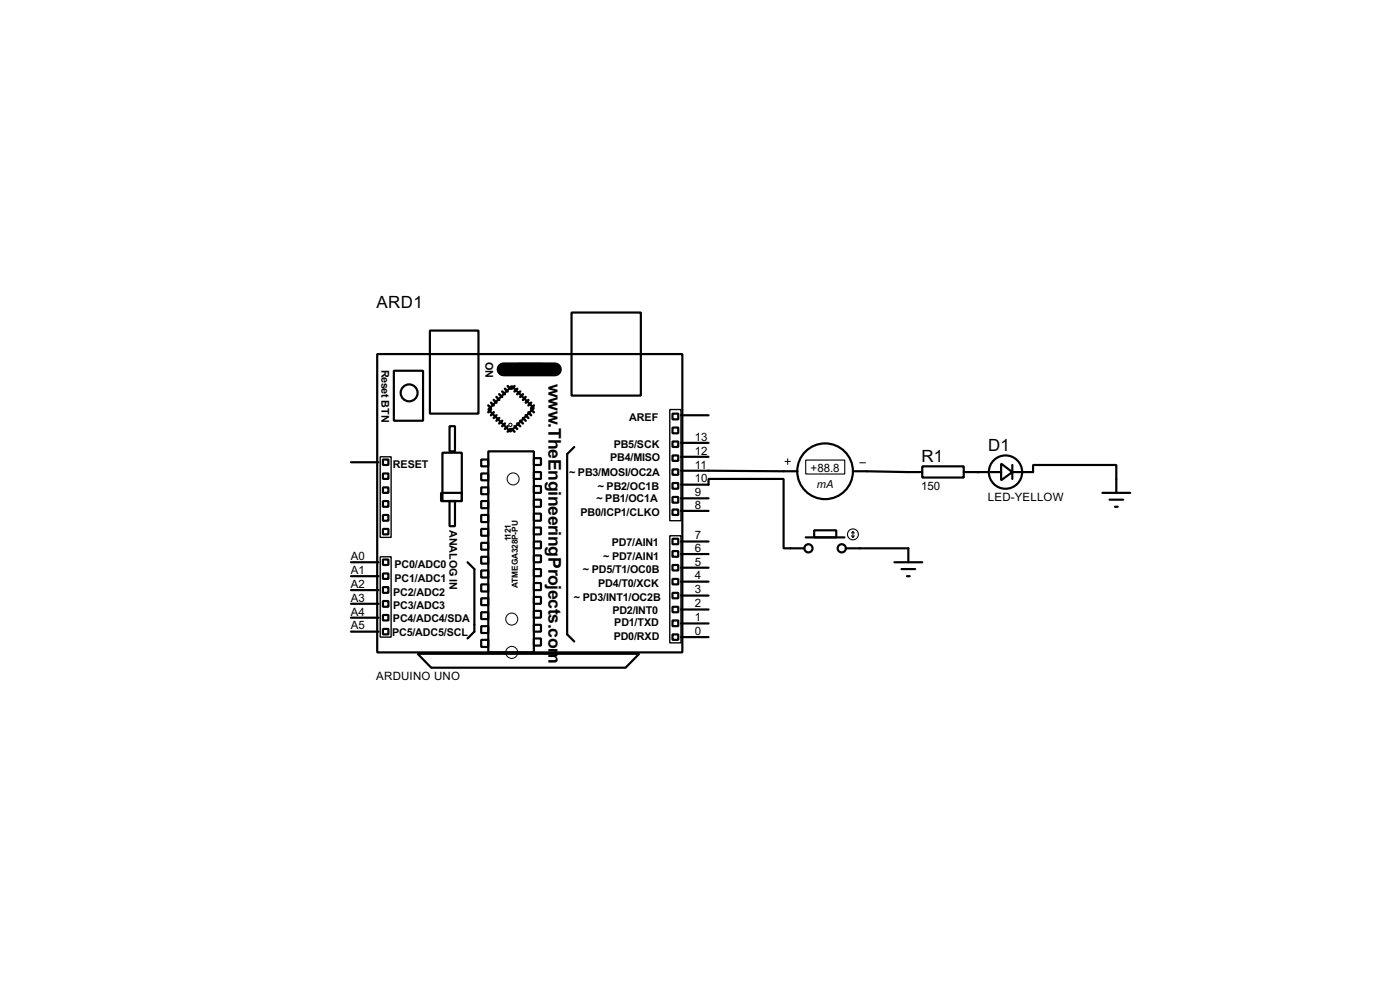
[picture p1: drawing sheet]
<svg xmlns="http://www.w3.org/2000/svg" width="256mm" height="180mm" viewBox="0 0 256 180" stroke-linecap="round" stroke-linejoin="round" font-family="sans-serif">
<circle cx="179.1" cy="86.4" r=".2" fill="#000"/>
<g fill="none" stroke="#000" stroke-width=".4">
<path d="M104.7 57.2h12.7v15.2h-12.7zM69.1 64.8h55.9v54.6h-55.9zM72.2 67.9h5.3v9.1h-5.3zM78.8 60.5h8.9v15.2h-8.9zM82.4 78h1v4.6h-1zM93.8 70.7l4 4-4.3 4.3-4-4zM94.8 66.6h4.6v2h-4.6zM123.2 75.7h1.1v1.1h-1.1zM123.2 78.3h1.1v1h-1.1zM124.8 76h5M64.3 84.6h5.1M70.2 86.7h1v1h-1z"/>
<path d="M70.2 91.7h1v1.1h-1zM70.2 96.8h1v1h-1zM70.2 94.3h1v1h-1zM70.2 89.2h1v1h-1zM70.2 84.1h1v1h-1zM80.8 90.2h3.8v1.5h-3.8zM81.1 82.9h3.5v8.8h-3.5zM82.4 91.7h1v4.6h-1zM88.2 84.1h1.3v1.3h-1.3zM88.2 86.7h1.3v1.2h-1.3zM88.2 89.2h1.3v1.3h-1.3zM88.2 91.7h1.3v1.3h-1.3z"/>
<path d="M88.2 94.3h1.3v1.3h-1.3zM88.2 96.8h1.3v1.3h-1.3zM88.2 99.4h1.3v1.2h-1.3zM89.5 82.6h8.3v36.8h-8.3zM97.8 83.9h1.3v1.2h-1.3zM97.8 86.4h1.3v1.3h-1.3zM97.8 89h1.3v1.2h-1.3zM97.8 91.5h1.3v1.3h-1.3zM97.8 94h1.3v1.3h-1.3zM97.8 96.6h1.3v1.2h-1.3zM97.8 99.1h1.3v1.3h-1.3zM105.2 81.8l-1.3 1.3v33l1.3 1.3"/>
<path d="M123.2 80.8h1.1v1h-1.1zM123.2 83.4h1.1v1h-1.1zM123.2 85.9h1.1v1h-1.1zM123.2 88.4h1.1v1.1h-1.1zM123.2 91h1.1v1h-1.1zM123.2 93.3h1.1v1h-1.1zM123.2 98.6h1.1v1h-1.1zM124.8 88.7h5v-1h13.8v12.7h3.8M124.8 86.2l21.3 .1M124.8 99.1h5M124.8 93.5h5M124.8 91.2h5"/>
<path d="M124.8 83.6h5M124.8 81.1h5M147.6 98.4h7.1M149.2 97.1h4v1.3h-4zM156.3 86.3l12.7 .1M169 85.4h7.6v2h-7.6zM176.6 86.4h6.8M183.4 84.9l2.1 1.5-2.1 1.5zM185.5 86.4h3.8v-1.3h15.2v5.1M185.5 85.1v2.6M202 90.2h5.1M203.3 91.5h2.5"/>
<path d="M204.3 92.8h.5M64.3 115.6h5.1M64.3 113.1h5.1M64.3 110.5h5.1M64.3 108h5.1M64.3 105.5h5.1M64.3 102.9h5.1M70.2 102.4h1v1h-1zM70.2 105h1v1h-1zM70.2 107.5h1v1h-1zM70.2 110h1v1.1h-1zM70.2 112.6h1v1h-1z"/>
<path d="M70.2 115.1h1v1h-1zM76.5 119.7h40.6l-2.5 2.5h-35.6zM85.7 102.9l1.2 1.3v11.4l-1.2 1.3M88.2 101.9h1.3v1.3h-1.3zM88.2 104.4h1.3v1.3h-1.3zM88.2 107h1.3v1.3h-1.3zM88.2 109.5h1.3v1.3h-1.3zM88.2 112.1h1.3v1.2h-1.3zM88.2 114.6h1.3v1.3h-1.3zM88.2 117.1h1.3v1.3h-1.3zM97.8 101.7h1.3v1.2h-1.3zM97.8 104.2h1.3v1.3h-1.3z"/>
<path d="M97.8 106.7h1.3v1.3h-1.3zM97.8 109.3h1.3v1.2h-1.3zM97.8 111.8h1.3v1.3h-1.3zM97.8 114.4h1.3v1.2h-1.3zM97.8 116.9h1.3v1.3h-1.3zM123.2 100.9h1.1v1h-1.1zM123.2 103.4h1.1v1h-1.1zM123.2 106h1.1v1h-1.1zM123.2 108.5h1.1v1h-1.1zM123.2 111.1h1.1v1h-1.1zM123.2 113.6h1.1v1h-1.1zM123.2 116.1h1.1v1h-1.1z"/>
<path d="M124.8 116.6h5M124.8 114.1h5M124.8 111.6h5M124.8 109h5M124.8 106.5h5M124.8 103.9h5M124.8 101.4h5M155 100.4h11.4v2.5M163.9 102.9h5.1M165.2 104.2h2.5M166.2 105.5h.5"/>
<circle cx="74.9" cy="71.9" r="1.55"/>
<circle cx="151.1" cy="86.3" r="5.1"/>
<circle cx="184.2" cy="86.4" r="3.1"/>
<circle cx="148.1" cy="100.4" r=".75"/>
<circle cx="154.2" cy="100.4" r=".75"/>
</g>
<path d="M92.3 67.6h9.4" fill="none" stroke="#000" stroke-width="2.6"/>
<g fill="none" stroke="#000" stroke-width=".45">
<path d="M89.5 74.2l.5 .5M90 73.7l.5 .5M90 75l-.5 .5M90.5 73.2l.5 .5M90.5 75.5l-.5 .5M91 72.7l.5 .5M91 76l-.5 .5M91.5 72.2l.5 .5M91.5 76.5l-.5 .5M92 71.7l.5 .5M92 77l-.5 .5M92.5 71.2l.5 .5"/>
<path d="M92.5 77.5l-.5 .5M93 70.7l.5 .5M93 78l-.5 .5M93.5 78.5l-.5 .5M93.8 78.5l.5 .5M94.3 78l.5 .5M94.3 70.7l-.5 .5M94.8 77.5l.5 .5M94.8 71.2l-.5 .5M95.3 77l.5 .5M95.3 71.7l-.5 .5M95.8 76.5l.5 .5"/>
<path d="M95.8 72.2l-.5 .5M96.3 76l.5 .5M96.3 72.7l-.5 .5M96.8 75.5l.5 .5M96.8 73.2l-.5 .5M97.3 75l.5 .5M97.3 73.7l-.5 .5M97.8 74.2l-.5 .5"/>
</g>
<g fill="none" stroke="#000" stroke-width=".18">
<path d="M143.8 84.5h1M144.3 84v1M157.5 84.7h1.1"/>
<circle cx="93.5" cy="77.8" r=".3"/>
<circle cx="94" cy="87.7" r="1.1"/>
<circle cx="93.7" cy="113.3" r="1.1"/>
<circle cx="93.7" cy="119.4" r="1.1"/>
</g>
<path d="M122.7 75h2.1v20.3h-2.1zM69.7 83.6h2v14.8h-2zM122.7 98.1h2.1v19.6h-2.1zM69.7 101.9h2v14.7h-2z" fill="none" stroke="#000" stroke-width=".25"/>
<g fill="none" stroke="#000" stroke-width=".2">
<path d="M147.6 84.2h7.2v2.6h-7.2zM156 98.1l.3 .3M156.3 97.3v1.1M156.3 97.3l-.3 .3M156.3 97.3l.2 .3M156.5 98.1l-.2 .3"/>
<circle cx="156.2" cy="97.8" r="1"/>
</g>
<g font-size="3.6">
<text x="100.5" y="70.2" transform="rotate(90 100.5 70.2)">w</text>
<text x="100.5" y="77.5" transform="rotate(90 100.5 77.5)">.TheEngineeringProjects.com</text>
</g>
<g font-size="3.5">
<text x="69" y="56.4">ARD1</text>
<text x="181" y="82.5">D1</text>
<text x="168.8" y="84.6">R1</text>
</g>
<g font-size="2.4">
<text x="127.3" y="83.2">12</text>
<text x="127.3" y="80.7">13</text>
<text x="127.3" y="88.3">10</text>
<text x="127.3" y="85.7">11</text>
<text x="148.5" y="86.3">+88.8</text>
<text x="168.8" y="89.6">150</text>
<text x="127.3" y="93.1">8</text>
<text x="127.3" y="90.8">9</text>
<text x="181" y="91.7">LED-YELLOW</text>
<text x="127.3" y="101">6</text>
<text x="127.3" y="98.7">7</text>
<text x="64.3" y="107.6">A2</text>
<text x="64.3" y="105.1">A1</text>
<text x="64.3" y="102.5">A0</text>
<text x="127.3" y="106.1">4</text>
<text x="127.3" y="103.5">5</text>
<text x="64.3" y="112.7">A4</text>
<text x="64.3" y="110.1">A3</text>
<text x="127.3" y="113.7">1</text>
<text x="127.3" y="111.2">2</text>
<text x="127.3" y="108.6">3</text>
<text x="64.3" y="115.2">A5</text>
<text x="127.3" y="116.2">0</text>
<text x="68.9" y="124.4">ARDUINO UNO</text>
</g>
<text font-size="2.3" x="149.7" y="89.4">mA</text>
<g font-size="2.2">
<text x="69.9" y="67.6" transform="rotate(90 69.9 67.6)">Reset BTN</text>
<text x="89" y="66.2" transform="rotate(90 89 66.2)">ON</text>
<text x="115.3" y="77">AREF</text>
<text x="112.4" y="82.1">PB5/SCK</text>
<text x="72" y="85.6">RESET</text>
<text x="104.2" y="87.1">~ PB3/MOSI/OC2A</text>
<text x="109.5" y="89.7">~ PB2/OC1B</text>
<text x="111.8" y="84.3">PB4/MISO</text>
<text x="106.3" y="94.5">PB0/ICP1/CLKO</text>
<text x="109.3" y="92">~ PB1/OC1A</text>
<text x="82.4" y="97" transform="rotate(90 82.4 97)">ANALOG IN</text>
<text x="112.1" y="99.9">PD7/AIN1</text>
<text x="72.3" y="106.5">PC1/ADC1</text>
<text x="72.3" y="103.9">PC0/ADC0</text>
<text x="106.8" y="104.9">~ PD5/T1/OC0B</text>
<text x="109.6" y="107.5">PD4/T0/XCK</text>
<text x="110.5" y="102.4">~ PD7/AIN1</text>
<text x="72" y="113.8">PC4/ADC4/SDA</text>
<text x="72" y="111.5">PC3/ADC3</text>
<text x="72" y="109">PC2/ADC2</text>
<text x="105.2" y="110">~ PD3/INT1/OC2B</text>
<text x="112.2" y="112.3">PD2/INT0</text>
<text x="71.8" y="116.4">PC5/ADC5/SCL</text>
<text x="112.4" y="117.1">PD0/RXD</text>
<text x="112.5" y="114.6">PD1/TXD</text>
</g>
<g font-size="1.7">
<text x="93.6" y="99.1" transform="rotate(-90 93.6 99.1)">1121</text>
<text x="94.9" y="107.6" transform="rotate(-90 94.9 107.6)">ATMEGA328P-PU</text>
</g>
</svg>
